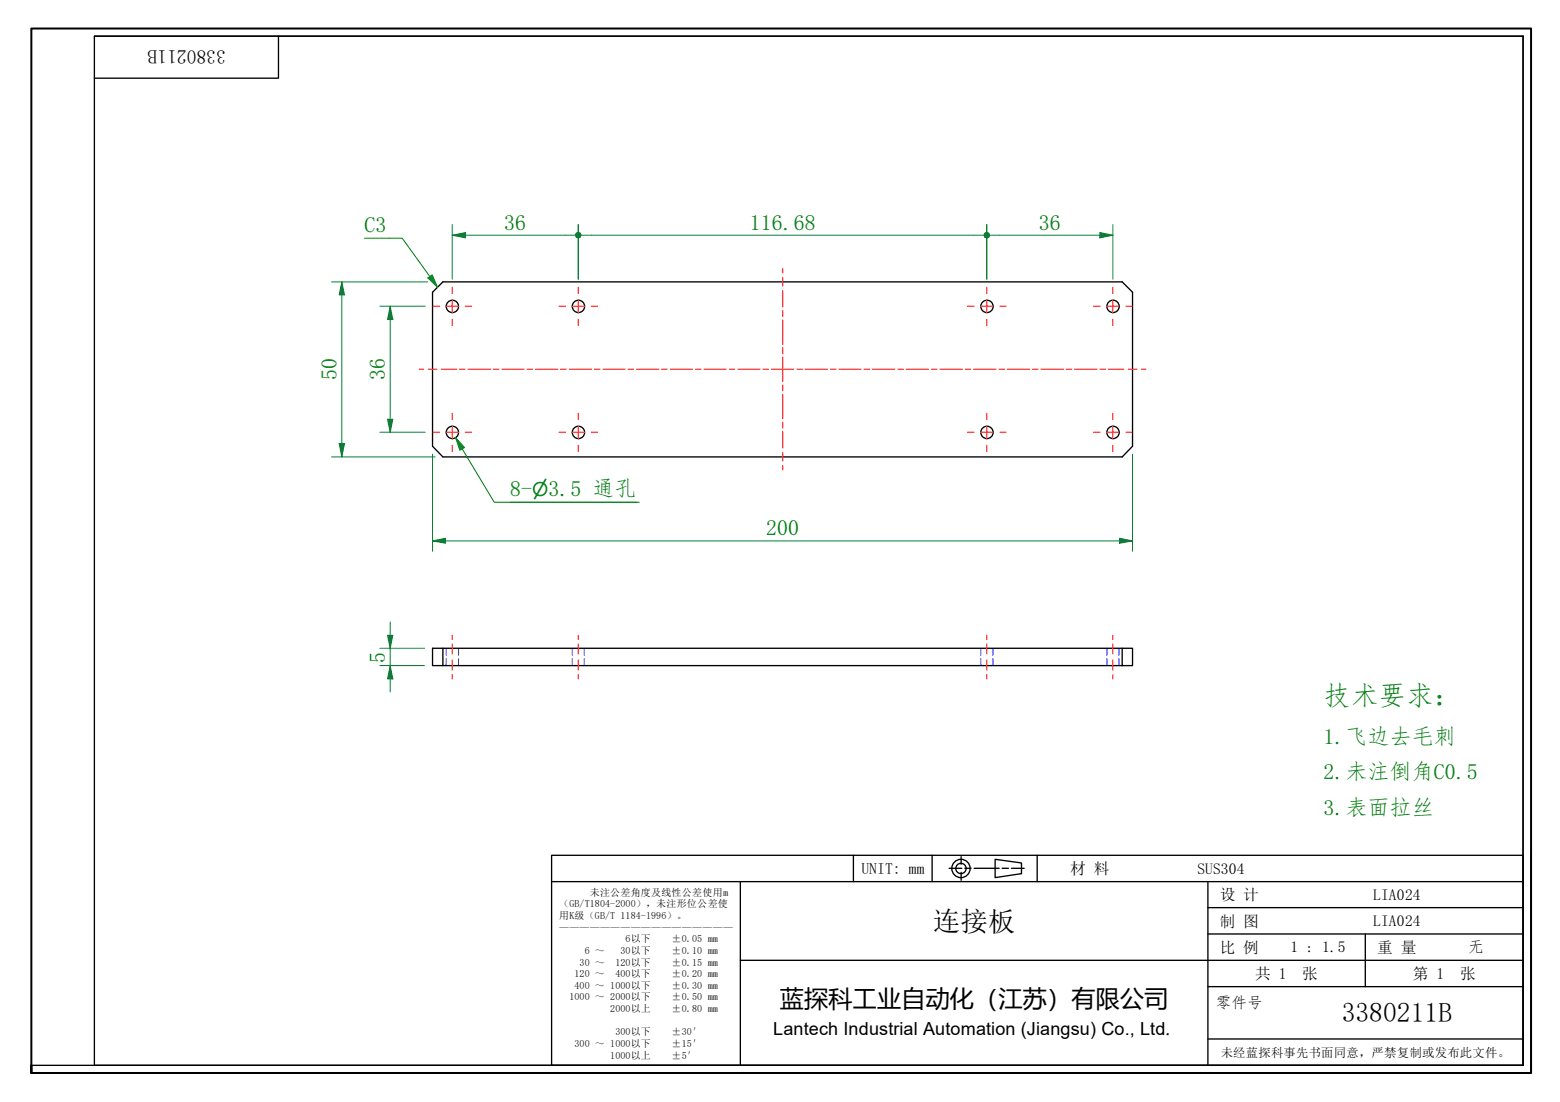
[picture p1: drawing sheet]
<svg xmlns="http://www.w3.org/2000/svg" width="297mm" height="210mm" viewBox="0 0 297 210" stroke-linecap="round" stroke-linejoin="round" font-family="sans-serif">
<g fill="none" stroke="#000" stroke-width=".25">
<path d="M82.4 55.7l1.9-2h129.4l1.9 2v29.3l-1.9 2h-129.4l-1.9-2zM84.3 123.5h-1.9v3.3h1.9v-3.3h129.4M84.3 126.8h129.4M213.7 123.5h1.9v3.3h-1.9z"/>
<circle cx="86.1" cy="58.4" r="1.17"/>
<circle cx="110.1" cy="58.4" r="1.17"/>
<circle cx="187.9" cy="58.4" r="1.17"/>
<circle cx="211.9" cy="58.4" r="1.17"/>
<circle cx="86.1" cy="82.4" r="1.17"/>
<circle cx="110.1" cy="82.4" r="1.17"/>
<circle cx="187.9" cy="82.4" r="1.17"/>
<circle cx="211.9" cy="82.4" r="1.17"/>
</g>
<g fill="none" stroke="#00f" stroke-width=".19">
<path d="M85 123.5v1.3M85 125.4v1.4M87.3 123.5v1.3M87.3 125.4v1.4M109 123.5v1.3M109 125.4v1.4M111.3 123.5v1.3M111.3 125.4v1.4M186.8 123.5v1.3M186.8 125.4v1.4M189 123.5v1.3M189 125.4v1.4"/>
<path d="M210.8 123.5v1.3M210.8 125.4v1.4M213 123.5v1.3M213 125.4v1.4"/>
</g>
<path d="M6 204.4v-1.5v1.5M6 202.9v-197.5h285.5v199h-285.5" fill="none" stroke="#000" stroke-width=".38"/>
<path d="M18 6.9h272v196h-272zM18 6.9h272M53 6.9v8h-35M290 6.9v196h-284" fill="none" stroke="#000" stroke-width=".25"/>
<g fill="none" stroke="#000" stroke-width=".25">
<path d="M105 162.9h185v40h-185zM105 167.9h185M141 167.9v35M162.5 162.9v5M177.5 162.9v5M180.7 165.4h2.4M183 163.2v1.4M183 166.2v1.5M183.7 165.4h1.2M185.5 165.4h4.7M189.5 163.7l5 .7v2l-5 .8zM190.8 165.4h1.2"/>
<path d="M192.6 165.4h2.4M197.5 162.9v5M230 167.9v35M230 177.9h60M230 172.9h60M260 177.9v10M291.5 162.9v41.5h-186.5M141 182.9h149M230 197.9h60M230 187.9h60"/>
<circle cx="183" cy="165.4" r="1.75"/>
<circle cx="183" cy="165.4" r=".98"/>
</g>
<g fill="none" stroke="#f00" stroke-width=".19">
<path d="M82.4 58.3h1.3M84.9 58.3h2.4M86.1 54.7v1.2M86.1 57.1v2.5M88.6 58.3h1.2M106.4 58.3h1.3M108.9 58.3h2.4M110.1 54.7v1.2M110.1 57.1v2.5M112.6 58.3h1.2M184.2 58.3h1.3M186.7 58.3h2.4"/>
<path d="M187.9 54.7v1.2M187.9 57.1v2.5M190.4 58.3h1.2M208.2 58.3h1.3M210.7 58.3h2.4M211.9 54.7v1.2M211.9 57.1v2.5M214.4 58.3h1.2M86.1 60.8v1.2M86.1 78.7v1.2M110.1 60.8v1.2M110.1 78.7v1.2"/>
<path d="M187.9 60.8v1.2M187.9 78.7v1.2M211.9 60.8v1.2M211.9 78.7v1.2M82.4 82.3h1.3M84.9 82.3h2.4M86.1 81.1v2.5M86.1 84.8v1.2M88.6 82.3h1.2M106.4 82.3h1.3M108.9 82.3h2.4M110.1 81.1v2.5"/>
<path d="M110.1 84.8v1.2M112.6 82.3h1.2M184.2 82.3h1.3M186.7 82.3h2.4M187.9 81.1v2.5M187.9 84.8v1.2M190.4 82.3h1.2M208.2 82.3h1.3M210.7 82.3h2.4M211.9 81.1v2.5M211.9 84.8v1.2M214.4 82.3h1.2"/>
</g>
<g fill="none" stroke="#f00" stroke-width=".19">
<path d="M149 51.2v.8M149 52.9v1.6M149 55.3v3.2M149 59.2v1.1M79.8 70.3h.8M81.5 70.3h1.7M84 70.3h3M87.5 70.3h1.1M89.1 70.3h4.3M93.9 70.3h1.1M95.6 70.3h4.2M100.3 70.3h1.1"/>
<path d="M102 70.3h4.2M106.7 70.3h1.1M108.4 70.3h4.2M113.2 70.3h1M114.8 70.3h4.3M119.6 70.3h1M121.2 70.3h4.3M126 70.3h1.1M127.6 70.3h4.3M132.5 70.3h1M134 70.3h4.3M138.9 70.3h1"/>
<path d="M140.5 70.3h4.2M145.3 70.3h1M146.9 70.3h4.2M149 60.9v4.7M149 66.2v1.2M149 68v4.7M149 73.3v1.2M149 75.1v4.7M151.7 70.3h1.1M153.3 70.3h4.2M158.1 70.3h1.1M159.7 70.3h4.3"/>
<path d="M164.5 70.3h1.1M166.1 70.3h4.3M170.9 70.3h1.1M172.5 70.3h4.3M177.4 70.3h1M178.9 70.3h4.4M183.8 70.3h1M185.4 70.3h4.3M190.2 70.3h1.1M191.8 70.3h4.3M196.6 70.3h1.1M198.2 70.3h4.3"/>
<path d="M203 70.3h1.1M204.6 70.3h4.3M209.4 70.3h1.1M211 70.3h3M214.8 70.3h1.7M217.4 70.3h.8M149 80.4v1.2M149 82.1v3.3M149 86.2v1.7M149 88.7v.8M86.1 121v.8M86.1 122.7v1.9"/>
<path d="M86.1 125.7v2M86.1 128.5v.8M110.1 121v.8M110.1 122.7v1.9M110.1 125.7v2M110.1 128.5v.8M187.9 121v.8M187.9 122.7v1.9M187.9 125.7v2M187.9 128.5v.8M211.9 121v.8M211.9 122.7v1.9"/>
<path d="M211.9 125.7v2M211.9 128.5v.8"/>
</g>
<path d="M86.1 44.8h2.5" fill="none" stroke="#00803f" stroke-width=".19"/>
<path d="M86.1 44.8l2.5-.5v1z" fill="#00803f"/>
<path d="M86.1 44.8l2.5-.5v1zM107.6 44.8h1.9" fill="none" stroke="#00803f" stroke-width=".19"/>
<circle cx="110.1" cy="44.8" r=".63" fill="#00803f"/>
<path d="M86.1 42.8v10.4M88.6 44.8h19M110.1 42.8v10.4M110.7 44.8h1.9" fill="none" stroke="#00803f" stroke-width=".19"/>
<circle cx="110.1" cy="44.8" r=".63" fill="#00803f"/>
<path d="M185.4 44.8h1.9" fill="none" stroke="#00803f" stroke-width=".19"/>
<circle cx="187.9" cy="44.8" r=".63" fill="#00803f"/>
<path d="M110.1 42.8v10.4M112.6 44.8h72.8M187.9 42.8v10.4M188.5 44.8h1.9" fill="none" stroke="#00803f" stroke-width=".19"/>
<circle cx="187.9" cy="44.8" r=".63" fill="#00803f"/>
<path d="M209.4 44.8h2.5" fill="none" stroke="#00803f" stroke-width=".19"/>
<path d="M209.4 44.3l2.5 .5-2.5 .5z" fill="#00803f"/>
<path d="M74.3 58.3v2.6M187.9 42.8v10.4M190.4 44.8h19M209.4 44.3l2.5 .5-2.5 .5zM211.9 42.8v10.4" fill="none" stroke="#00803f" stroke-width=".19"/>
<path d="M74.3 58.3l.5 2.6h-1z" fill="#00803f"/>
<path d="M74.3 58.3l.5 2.6h-1zM74.3 79.9v2.4" fill="none" stroke="#00803f" stroke-width=".19"/>
<path d="M73.8 79.9h1l-.5 2.4z" fill="#00803f"/>
<path d="M65.1 53.7v2.5M72.3 58.3h8.7M73.8 79.9h1l-.5 2.4zM74.3 60.9v19M72.3 82.3h8.7" fill="none" stroke="#00803f" stroke-width=".19"/>
<path d="M65.1 53.7l.5 2.5h-1z" fill="#00803f"/>
<path d="M65.1 53.7l.5 2.5h-1zM65.1 84.5v2.5" fill="none" stroke="#00803f" stroke-width=".19"/>
<path d="M64.6 84.5h1l-.5 2.5z" fill="#00803f"/>
<path d="M63.1 53.7h18.3M65.1 56.2v28.3M63.1 87h19.8M64.6 84.5h1l-.5 2.5z" fill="none" stroke="#00803f" stroke-width=".19"/>
<path d="M81.9 52.7l1.4 2" fill="none" stroke="#008000" stroke-width=".19"/>
<path d="M81.5 52.9l.8-.5 1 2.3z" fill="#008000"/>
<path d="M69.4 45.4h7.2l5.3 7.3M81.5 52.9l.8-.5 1 2.3zM86.7 83.3l1.3 2.2M97.2 95.7h24" fill="none" stroke="#008000" stroke-width=".19"/>
<path d="M86.7 83.3l1.8 2-.9 .5z" fill="#008000"/>
<path d="M86.7 83.3l1.8 2-.9 .5zM88 85.5l6.1 10.2h27.6" fill="none" stroke="#008000" stroke-width=".19"/>
<path d="M82.4 103h2.4" fill="none" stroke="#00803f" stroke-width=".19"/>
<path d="M82.4 103l2.4-.5v1z" fill="#00803f"/>
<path d="M82.4 103l2.4-.5v1zM213.2 103h2.4" fill="none" stroke="#00803f" stroke-width=".19"/>
<path d="M213.2 102.5l2.4 .5-2.4 .5z" fill="#00803f"/>
<path d="M82.4 86.5v18.5M215.6 86.5v18.5M84.8 103h128.4M213.2 102.5l2.4 .5-2.4 .5zM74.3 121v2.5" fill="none" stroke="#00803f" stroke-width=".19"/>
<path d="M73.8 121h1l-.5 2.5z" fill="#00803f"/>
<path d="M73.8 121h1l-.5 2.5zM74.3 126.8v2.5" fill="none" stroke="#00803f" stroke-width=".19"/>
<path d="M74.3 126.8l.5 2.5h-1z" fill="#00803f"/>
<path d="M74.3 118.5v2.5M72.3 123.5h8.5M72.3 126.8h8.5M74.3 126.8l.5 2.5h-1zM74.3 123.5v3.3M74.3 129.3v2.5" fill="none" stroke="#00803f" stroke-width=".19"/>
<text font-size="5.2" fill="#008000" x="252" y="134.3">技术要求：</text>
<g font-size="5.2">
<text x="177.6" y="177.3">连接板</text>
<text x="255.5" y="194.7">3380211B</text>
</g>
<text font-size="4.6" x="148.5" y="191.9">蓝探科工业自动化（江苏）有限公司</text>
<g font-size="4.2" fill="#008000">
<text x="69.4" y="44.2">C3</text>
<text x="96" y="43.8">36</text>
<text x="142.7" y="43.7">116.68</text>
<text x="197.8" y="43.8">36</text>
<text x="64.1" y="72.4" transform="rotate(-90 64.1 72.4)">50</text>
<text x="73.3" y="72.4" transform="rotate(-90 73.3 72.4)">36</text>
<text x="97.2" y="94.5">8-</text>
<text x="104.5" y="94.5">3.5 通孔</text>
<text x="145.9" y="102">200</text>
<text x="73.3" y="126.2" transform="rotate(-90 73.3 126.2)">5</text>
<text x="252" y="141.7">1.飞边去毛刺</text>
<text x="252" y="148.4">2.未注倒角C0.5</text>
<text x="252" y="155.2">3.表面拉丝</text>
</g>
<text font-size="3.7" x="43" y="9.6" transform="rotate(180 43 9.6)">3380211B</text>
<text font-size="3.6" fill="#008000" x="101.3" y="94.5">⌀</text>
<text font-size="3.4" x="147.2" y="197.1">Lantech Industrial Automation (Jiangsu) Co., Ltd.</text>
<g font-size="3">
<text x="164" y="166.4">UNIT: mm</text>
<text x="203.8" y="166.5">材 料</text>
<text x="228" y="166.4">SUS304</text>
<text x="232.3" y="171.5">设 计</text>
<text x="261.5" y="171.4">LIA024</text>
<text x="232.3" y="176.5">制 图</text>
<text x="261.5" y="176.4">LIA024</text>
<text x="232.3" y="181.5">比 例</text>
<text x="245.7" y="181.4">1 : 1.5</text>
<text x="262.3" y="181.5">重 量</text>
<text x="279.5" y="181.4">无</text>
<text x="231.5" y="191.9">零件号</text>
<text x="239" y="186.5">共 1</text>
<text x="248" y="186.5">张</text>
<text x="269" y="186.5">第 1</text>
<text x="278" y="186.5">张</text>
</g>
<text font-size="2.3" x="232.5" y="201.3">未经蓝探科事先书面同意，严禁复制或发布此文件。</text>
<g font-size="1.9">
<text x="106.5" y="172.8">（GB/T1804-2000），未注形位公差使</text>
<text x="112.3" y="170.6">未注公差角度及线性公差使用m</text>
<text x="106.5" y="175">用K级（GB/T 1184-1996）。</text>
<text x="106.5" y="177.3">—————————————————</text>
<text x="119.1" y="179.5">6以下</text>
<text x="127.9" y="179.5">±0.05 mm</text>
<text x="110.4" y="183.9">30 ～</text>
<text x="111.4" y="181.7">6 ～</text>
<text x="117.2" y="183.9">120以下</text>
<text x="118.2" y="181.7">30以下</text>
<text x="127.9" y="181.7">±0.10 mm</text>
<text x="127.9" y="183.9">±0.15 mm</text>
<text x="108.5" y="190.5">1000 ～ 2000以下</text>
<text x="109.4" y="186.1">120 ～</text>
<text x="109.4" y="188.3">400 ～ 1000以下</text>
<text x="117.2" y="186.1">400以下</text>
<text x="127.9" y="186.1">±0.20 mm</text>
<text x="127.9" y="188.3">±0.30 mm</text>
<text x="127.9" y="190.5">±0.50 mm</text>
<text x="116.2" y="192.8">2000以上</text>
<text x="117.2" y="197.2">300以下</text>
<text x="127.9" y="192.8">±0.80 mm</text>
<text x="127.9" y="197.2">±30′</text>
<text x="109.4" y="199.4">300 ～ 1000以下</text>
<text x="116.2" y="201.6">1000以上</text>
<text x="127.9" y="199.4">±15′</text>
<text x="127.9" y="201.6">±5′</text>
</g>
</svg>
